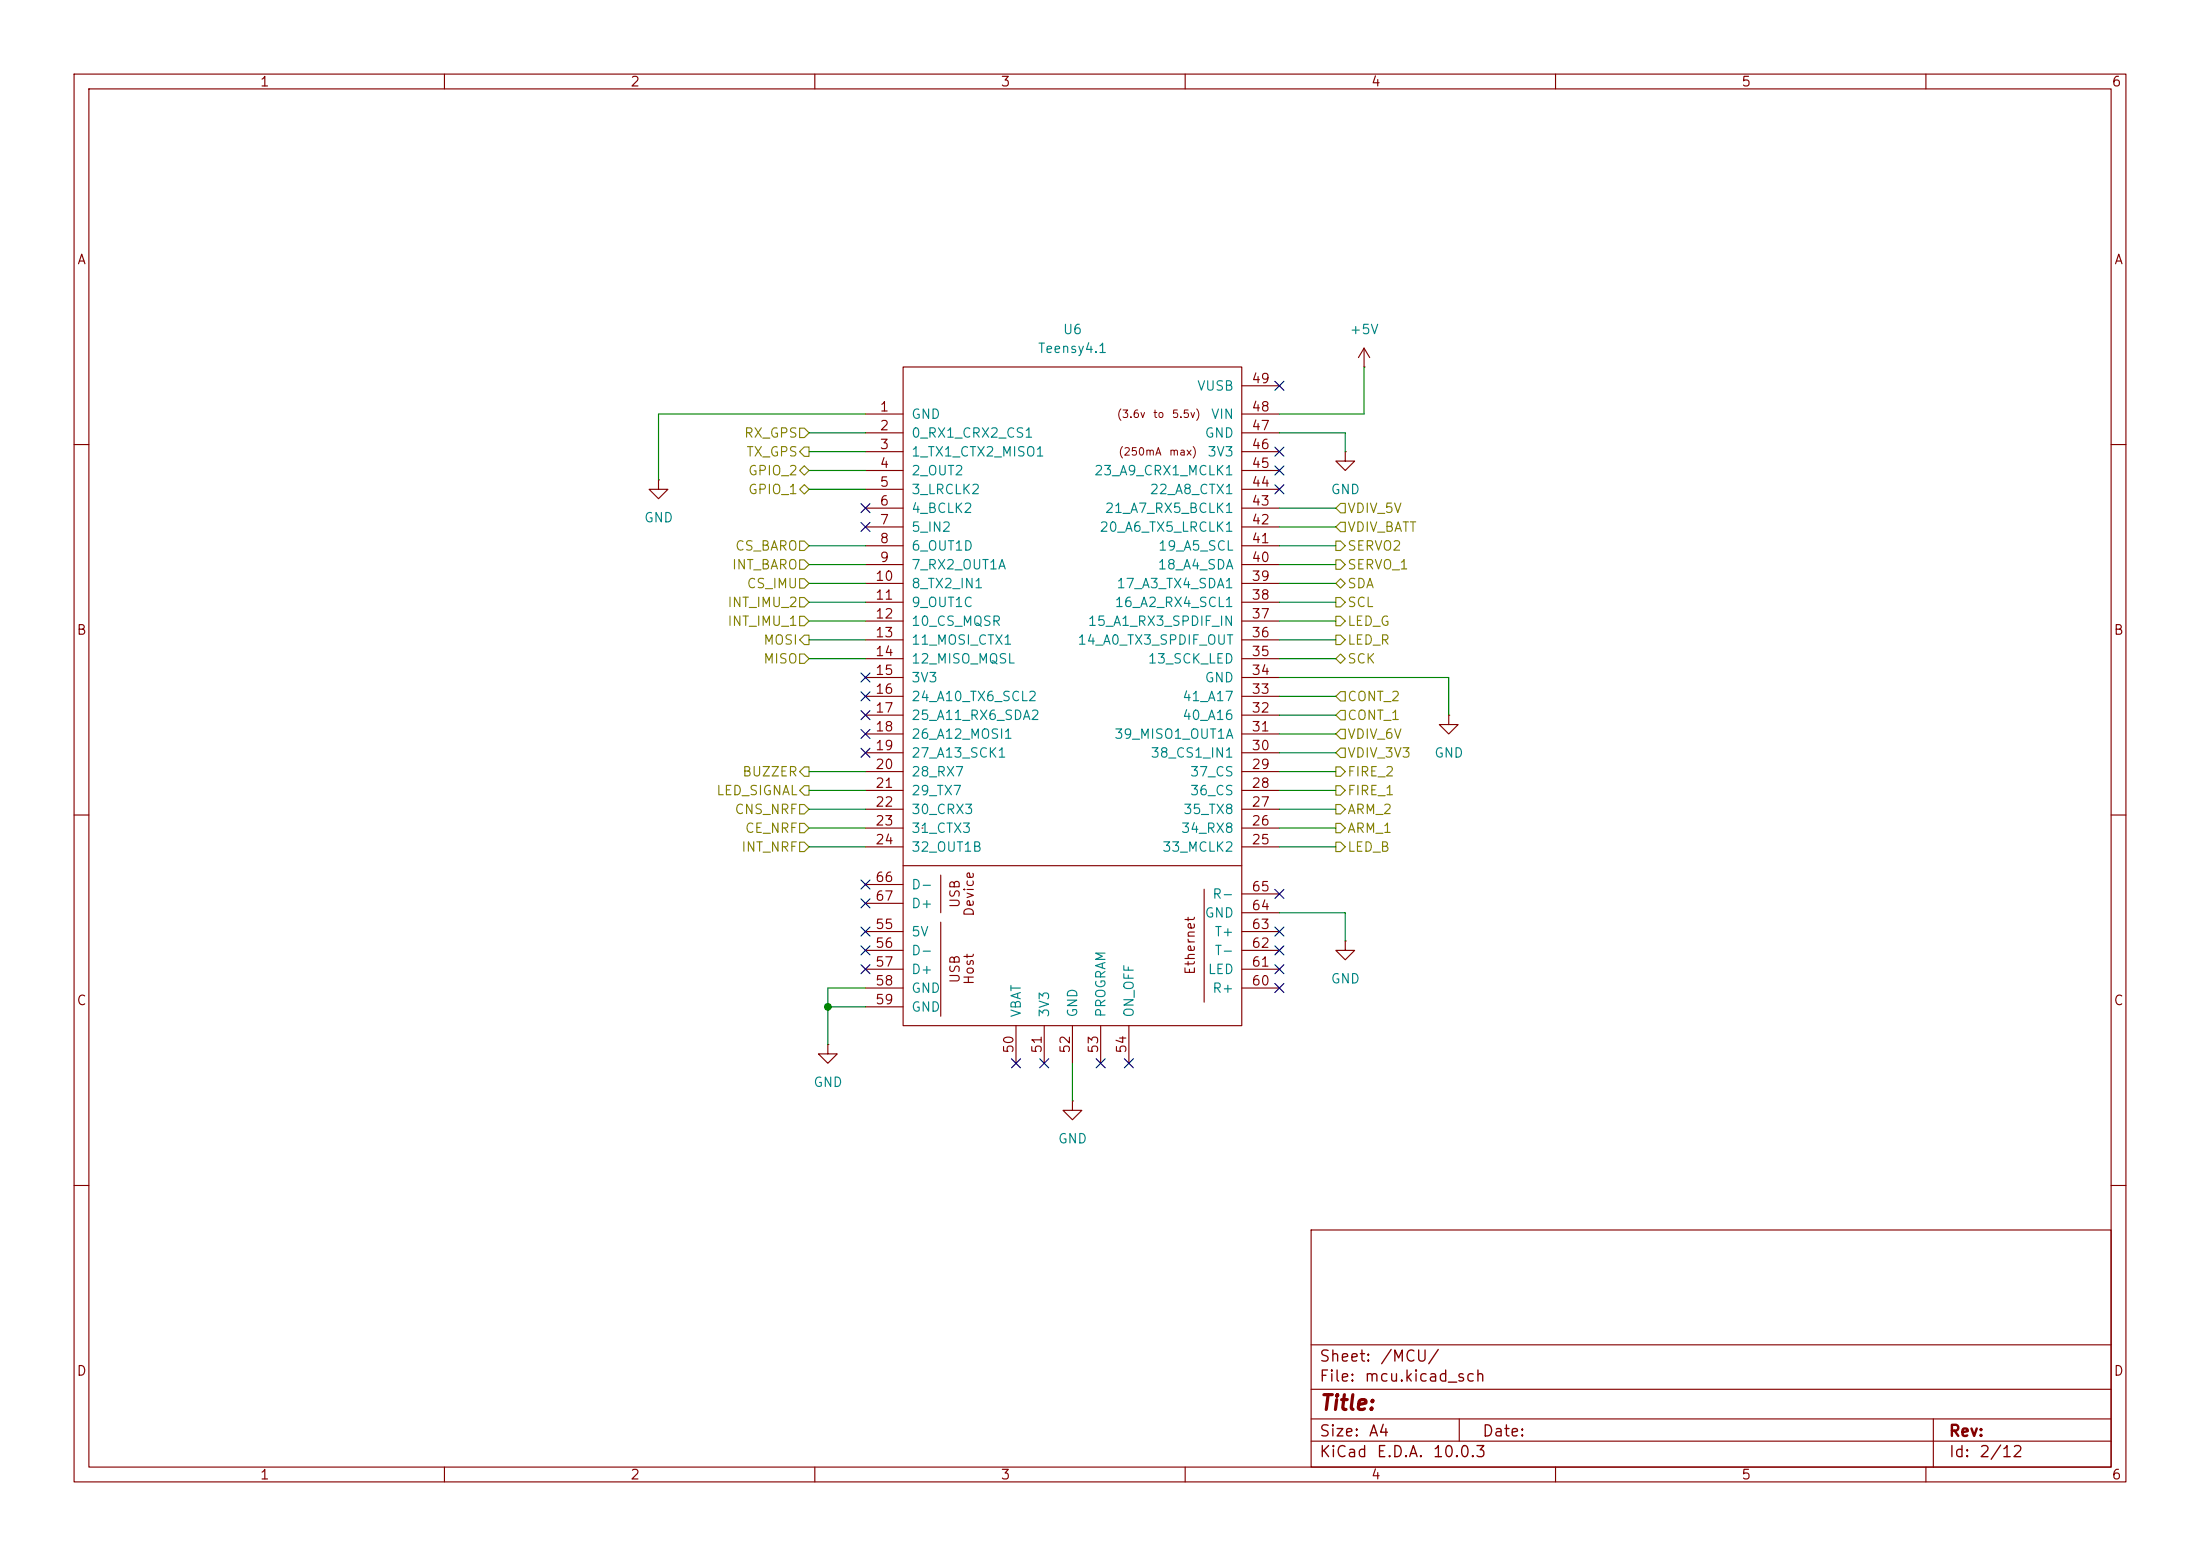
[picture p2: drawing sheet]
(kicad_sch
 (version 20260306)
 (generator "eeschema")
 (generator_version "10.0")
 (paper "A4")
 (lib_symbols
  (symbol "power:+5V"
   (power global)
   (pin_numbers (hide yes))
   (pin_names
    (offset 0) (hide yes)) (exclude_from_sim no) (in_bom yes) (on_board yes)
   (in_pos_files yes)
   (duplicate_pin_numbers_are_jumpers no)
   (property "Reference" "#PWR" (at 0 -3.81 0) (show_name no) (do_not_autoplace no) (hide yes) (effects (font (size 1.27 1.27))))
   (property "Value" "+5V" (at 0 3.556 0) (show_name no) (do_not_autoplace no) (effects (font (size 1.27 1.27))))
   (property "Footprint" "" (at 0 0 0) (show_name no) (do_not_autoplace no) (hide yes) (effects (font (size 1.27 1.27))))
   (property "Datasheet" "" (at 0 0 0) (show_name no) (do_not_autoplace no) (hide yes) (effects (font (size 1.27 1.27))))
   (property "Description" "Power symbol creates a global label with name \"+5V\"" (at 0 0 0) (show_name no) (do_not_autoplace no) (hide yes) (effects (font (size 1.27 1.27))))
   (symbol "+5V_0_1"
    (polyline (pts (xy -0.762 1.27) (xy 0 2.54)) (stroke (width 0) (type default)) (fill (type none)))
    (polyline (pts (xy 0 2.54) (xy 0.762 1.27)) (stroke (width 0) (type default)) (fill (type none)))
    (polyline (pts (xy 0 0) (xy 0 2.54)) (stroke (width 0) (type default)) (fill (type none))))
   (symbol "+5V_1_1"
    (pin power_in line (at 0 0 90) (length 0) (name "" (effects (font (size 1.27 1.27)))) (number "1" (effects (font (size 1.27 1.27))))))
   (embedded_fonts no))
  (symbol "power:GND"
   (power global)
   (pin_numbers (hide yes))
   (pin_names
    (offset 0) (hide yes)) (exclude_from_sim no) (in_bom yes) (on_board yes)
   (in_pos_files yes)
   (duplicate_pin_numbers_are_jumpers no)
   (property "Reference" "#PWR" (at 0 -6.35 0) (show_name no) (do_not_autoplace no) (hide yes) (effects (font (size 1.27 1.27))))
   (property "Value" "GND" (at 0 -3.81 0) (show_name no) (do_not_autoplace no) (effects (font (size 1.27 1.27))))
   (property "Footprint" "" (at 0 0 0) (show_name no) (do_not_autoplace no) (hide yes) (effects (font (size 1.27 1.27))))
   (property "Datasheet" "" (at 0 0 0) (show_name no) (do_not_autoplace no) (hide yes) (effects (font (size 1.27 1.27))))
   (property "Description" "Power symbol creates a global label with name \"GND\" , ground" (at 0 0 0) (show_name no) (do_not_autoplace no) (hide yes) (effects (font (size 1.27 1.27))))
   (symbol "GND_0_1"
    (polyline (pts (xy 0 0) (xy 0 -1.27) (xy 1.27 -1.27) (xy 0 -2.54) (xy -1.27 -1.27) (xy 0 -1.27)) (stroke (width 0) (type default)) (fill (type none))))
   (symbol "GND_1_1"
    (pin power_in line (at 0 0 270) (length 0) (name "" (effects (font (size 1.27 1.27)))) (number "1" (effects (font (size 1.27 1.27))))))
   (embedded_fonts no))
  (symbol "teensy:Teensy4.1"
   (pin_names
    (offset 1.016)) (exclude_from_sim no) (in_bom yes) (on_board yes)
   (in_pos_files yes)
   (duplicate_pin_numbers_are_jumpers no)
   (property "Reference" "U" (at 0 64.77 0) (show_name no) (do_not_autoplace no) (effects (font (size 1.27 1.27))))
   (property "Value" "Teensy4.1" (at 0 62.23 0) (show_name no) (do_not_autoplace no) (effects (font (size 1.27 1.27))))
   (property "Footprint" "" (at -10.16 10.16 0) (show_name no) (do_not_autoplace no) (hide yes) (effects (font (size 1.27 1.27))))
   (property "Datasheet" "" (at -10.16 10.16 0) (show_name no) (do_not_autoplace no) (hide yes) (effects (font (size 1.27 1.27))))
   (property "Description" "" (at 0 0 0) (show_name no) (do_not_autoplace no) (hide yes) (effects (font (size 1.27 1.27))))
   (symbol "Teensy4.1_0_0"
    (polyline (pts (xy -22.86 -6.35) (xy 22.86 -6.35)) (stroke (width 0) (type solid)) (fill (type none)))
    (polyline (pts (xy -17.78 -7.62) (xy -17.78 -12.7)) (stroke (width 0) (type solid)) (fill (type none)))
    (polyline (pts (xy -17.78 -26.67) (xy -17.78 -13.97)) (stroke (width 0) (type solid)) (fill (type none)))
    (polyline (pts (xy 17.78 -9.525) (xy 17.78 -24.765)) (stroke (width 0) (type solid)) (fill (type none)))
    (text "USB" (at -15.875 -10.16 900) (effects (font (size 1.27 1.27))))
    (text "USB" (at -15.875 -20.32 900) (effects (font (size 1.27 1.27))))
    (text "Device" (at -13.97 -10.16 900) (effects (font (size 1.27 1.27))))
    (text "Host" (at -13.97 -20.32 900) (effects (font (size 1.27 1.27))))
    (text "(3.6v to 5.5v)" (at 11.43 54.61 0) (effects (font (size 1.016 1.016))))
    (text "(250mA max)" (at 11.43 49.53 0) (effects (font (size 1.016 1.016))))
    (text "Ethernet" (at 15.875 -17.145 900) (effects (font (size 1.27 1.27))))
    (pin bidirectional line (at -27.94 44.45 0) (length 5.08) (name "3_LRCLK2" (effects (font (size 1.27 1.27)))) (number "5" (effects (font (size 1.27 1.27)))))
    (pin bidirectional line (at -27.94 41.91 0) (length 5.08) (name "4_BCLK2" (effects (font (size 1.27 1.27)))) (number "6" (effects (font (size 1.27 1.27)))))
    (pin bidirectional line (at -27.94 39.37 0) (length 5.08) (name "5_IN2" (effects (font (size 1.27 1.27)))) (number "7" (effects (font (size 1.27 1.27)))))
    (pin bidirectional line (at -27.94 36.83 0) (length 5.08) (name "6_OUT1D" (effects (font (size 1.27 1.27)))) (number "8" (effects (font (size 1.27 1.27)))))
    (pin bidirectional line (at -27.94 34.29 0) (length 5.08) (name "7_RX2_OUT1A" (effects (font (size 1.27 1.27)))) (number "9" (effects (font (size 1.27 1.27)))))
    (pin bidirectional line (at -27.94 31.75 0) (length 5.08) (name "8_TX2_IN1" (effects (font (size 1.27 1.27)))) (number "10" (effects (font (size 1.27 1.27)))))
    (pin bidirectional line (at -27.94 29.21 0) (length 5.08) (name "9_OUT1C" (effects (font (size 1.27 1.27)))) (number "11" (effects (font (size 1.27 1.27)))))
    (pin bidirectional line (at -27.94 26.67 0) (length 5.08) (name "10_CS_MQSR" (effects (font (size 1.27 1.27)))) (number "12" (effects (font (size 1.27 1.27)))))
    (pin bidirectional line (at -27.94 24.13 0) (length 5.08) (name "11_MOSI_CTX1" (effects (font (size 1.27 1.27)))) (number "13" (effects (font (size 1.27 1.27)))))
    (pin bidirectional line (at -27.94 21.59 0) (length 5.08) (name "12_MISO_MQSL" (effects (font (size 1.27 1.27)))) (number "14" (effects (font (size 1.27 1.27)))))
    (pin power_in line (at -27.94 19.05 0) (length 5.08) (name "3V3" (effects (font (size 1.27 1.27)))) (number "15" (effects (font (size 1.27 1.27)))))
    (pin bidirectional line (at -27.94 16.51 0) (length 5.08) (name "24_A10_TX6_SCL2" (effects (font (size 1.27 1.27)))) (number "16" (effects (font (size 1.27 1.27)))))
    (pin bidirectional line (at -27.94 13.97 0) (length 5.08) (name "25_A11_RX6_SDA2" (effects (font (size 1.27 1.27)))) (number "17" (effects (font (size 1.27 1.27)))))
    (pin bidirectional line (at -27.94 11.43 0) (length 5.08) (name "26_A12_MOSI1" (effects (font (size 1.27 1.27)))) (number "18" (effects (font (size 1.27 1.27)))))
    (pin bidirectional line (at -27.94 8.89 0) (length 5.08) (name "27_A13_SCK1" (effects (font (size 1.27 1.27)))) (number "19" (effects (font (size 1.27 1.27)))))
    (pin bidirectional line (at -27.94 6.35 0) (length 5.08) (name "28_RX7" (effects (font (size 1.27 1.27)))) (number "20" (effects (font (size 1.27 1.27)))))
    (pin bidirectional line (at -27.94 3.81 0) (length 5.08) (name "29_TX7" (effects (font (size 1.27 1.27)))) (number "21" (effects (font (size 1.27 1.27)))))
    (pin bidirectional line (at -27.94 1.27 0) (length 5.08) (name "30_CRX3" (effects (font (size 1.27 1.27)))) (number "22" (effects (font (size 1.27 1.27)))))
    (pin bidirectional line (at -27.94 -1.27 0) (length 5.08) (name "31_CTX3" (effects (font (size 1.27 1.27)))) (number "23" (effects (font (size 1.27 1.27)))))
    (pin bidirectional line (at -27.94 -3.81 0) (length 5.08) (name "32_OUT1B" (effects (font (size 1.27 1.27)))) (number "24" (effects (font (size 1.27 1.27)))))
    (pin bidirectional line (at 27.94 -3.81 180) (length 5.08) (name "33_MCLK2" (effects (font (size 1.27 1.27)))) (number "25" (effects (font (size 1.27 1.27)))))
    (pin bidirectional line (at 27.94 -1.27 180) (length 5.08) (name "34_RX8" (effects (font (size 1.27 1.27)))) (number "26" (effects (font (size 1.27 1.27)))))
    (pin bidirectional line (at 27.94 1.27 180) (length 5.08) (name "35_TX8" (effects (font (size 1.27 1.27)))) (number "27" (effects (font (size 1.27 1.27)))))
    (pin bidirectional line (at 27.94 3.81 180) (length 5.08) (name "36_CS" (effects (font (size 1.27 1.27)))) (number "28" (effects (font (size 1.27 1.27)))))
    (pin bidirectional line (at 27.94 6.35 180) (length 5.08) (name "37_CS" (effects (font (size 1.27 1.27)))) (number "29" (effects (font (size 1.27 1.27)))))
    (pin bidirectional line (at 27.94 8.89 180) (length 5.08) (name "38_CS1_IN1" (effects (font (size 1.27 1.27)))) (number "30" (effects (font (size 1.27 1.27)))))
    (pin bidirectional line (at 27.94 11.43 180) (length 5.08) (name "39_MISO1_OUT1A" (effects (font (size 1.27 1.27)))) (number "31" (effects (font (size 1.27 1.27)))))
    (pin bidirectional line (at 27.94 13.97 180) (length 5.08) (name "40_A16" (effects (font (size 1.27 1.27)))) (number "32" (effects (font (size 1.27 1.27)))))
    (pin bidirectional line (at 27.94 16.51 180) (length 5.08) (name "41_A17" (effects (font (size 1.27 1.27)))) (number "33" (effects (font (size 1.27 1.27)))))
    (pin bidirectional line (at 27.94 21.59 180) (length 5.08) (name "13_SCK_LED" (effects (font (size 1.27 1.27)))) (number "35" (effects (font (size 1.27 1.27)))))
    (pin bidirectional line (at 27.94 24.13 180) (length 5.08) (name "14_A0_TX3_SPDIF_OUT" (effects (font (size 1.27 1.27)))) (number "36" (effects (font (size 1.27 1.27)))))
    (pin bidirectional line (at 27.94 26.67 180) (length 5.08) (name "15_A1_RX3_SPDIF_IN" (effects (font (size 1.27 1.27)))) (number "37" (effects (font (size 1.27 1.27)))))
    (pin bidirectional line (at 27.94 29.21 180) (length 5.08) (name "16_A2_RX4_SCL1" (effects (font (size 1.27 1.27)))) (number "38" (effects (font (size 1.27 1.27)))))
    (pin bidirectional line (at 27.94 31.75 180) (length 5.08) (name "17_A3_TX4_SDA1" (effects (font (size 1.27 1.27)))) (number "39" (effects (font (size 1.27 1.27)))))
    (pin bidirectional line (at 27.94 34.29 180) (length 5.08) (name "18_A4_SDA" (effects (font (size 1.27 1.27)))) (number "40" (effects (font (size 1.27 1.27)))))
    (pin bidirectional line (at 27.94 36.83 180) (length 5.08) (name "19_A5_SCL" (effects (font (size 1.27 1.27)))) (number "41" (effects (font (size 1.27 1.27)))))
    (pin bidirectional line (at 27.94 39.37 180) (length 5.08) (name "20_A6_TX5_LRCLK1" (effects (font (size 1.27 1.27)))) (number "42" (effects (font (size 1.27 1.27)))))
    (pin bidirectional line (at 27.94 41.91 180) (length 5.08) (name "21_A7_RX5_BCLK1" (effects (font (size 1.27 1.27)))) (number "43" (effects (font (size 1.27 1.27)))))
    (pin bidirectional line (at 27.94 44.45 180) (length 5.08) (name "22_A8_CTX1" (effects (font (size 1.27 1.27)))) (number "44" (effects (font (size 1.27 1.27)))))
    (pin bidirectional line (at 27.94 46.99 180) (length 5.08) (name "23_A9_CRX1_MCLK1" (effects (font (size 1.27 1.27)))) (number "45" (effects (font (size 1.27 1.27)))))
    (pin output line (at 27.94 49.53 180) (length 5.08) (name "3V3" (effects (font (size 1.27 1.27)))) (number "46" (effects (font (size 1.27 1.27)))))
    (pin output line (at 27.94 52.07 180) (length 5.08) (name "GND" (effects (font (size 1.27 1.27)))) (number "47" (effects (font (size 1.27 1.27)))))
    (pin power_in line (at 27.94 54.61 180) (length 5.08) (name "VIN" (effects (font (size 1.27 1.27)))) (number "48" (effects (font (size 1.27 1.27)))))
    (pin power_out line (at 27.94 58.42 180) (length 5.08) (name "VUSB" (effects (font (size 1.27 1.27)))) (number "49" (effects (font (size 1.27 1.27)))))
    (pin power_in line (at -7.62 -33.02 90) (length 5.08) (name "VBAT" (effects (font (size 1.27 1.27)))) (number "50" (effects (font (size 1.27 1.27)))))
    (pin power_in line (at -3.81 -33.02 90) (length 5.08) (name "3V3" (effects (font (size 1.27 1.27)))) (number "51" (effects (font (size 1.27 1.27)))))
    (pin input line (at 0 -33.02 90) (length 5.08) (name "GND" (effects (font (size 1.27 1.27)))) (number "52" (effects (font (size 1.27 1.27)))))
    (pin input line (at 3.81 -33.02 90) (length 5.08) (name "PROGRAM" (effects (font (size 1.27 1.27)))) (number "53" (effects (font (size 1.27 1.27)))))
    (pin input line (at 7.62 -33.02 90) (length 5.08) (name "ON_OFF" (effects (font (size 1.27 1.27)))) (number "54" (effects (font (size 1.27 1.27)))))
    (pin power_out line (at -27.94 -15.24 0) (length 5.08) (name "5V" (effects (font (size 1.27 1.27)))) (number "55" (effects (font (size 1.27 1.27)))))
    (pin bidirectional line (at -27.94 -17.78 0) (length 5.08) (name "D-" (effects (font (size 1.27 1.27)))) (number "56" (effects (font (size 1.27 1.27)))))
    (pin bidirectional line (at -27.94 -20.32 0) (length 5.08) (name "D+" (effects (font (size 1.27 1.27)))) (number "57" (effects (font (size 1.27 1.27)))))
    (pin power_in line (at -27.94 -22.86 0) (length 5.08) (name "GND" (effects (font (size 1.27 1.27)))) (number "58" (effects (font (size 1.27 1.27)))))
    (pin power_in line (at -27.94 -25.4 0) (length 5.08) (name "GND" (effects (font (size 1.27 1.27)))) (number "59" (effects (font (size 1.27 1.27)))))
    (pin bidirectional line (at 27.94 -22.86 180) (length 5.08) (name "R+" (effects (font (size 1.27 1.27)))) (number "60" (effects (font (size 1.27 1.27)))))
    (pin bidirectional line (at 27.94 -20.32 180) (length 5.08) (name "LED" (effects (font (size 1.27 1.27)))) (number "61" (effects (font (size 1.27 1.27)))))
    (pin bidirectional line (at 27.94 -17.78 180) (length 5.08) (name "T-" (effects (font (size 1.27 1.27)))) (number "62" (effects (font (size 1.27 1.27)))))
    (pin bidirectional line (at 27.94 -15.24 180) (length 5.08) (name "T+" (effects (font (size 1.27 1.27)))) (number "63" (effects (font (size 1.27 1.27)))))
    (pin power_in line (at 27.94 -12.7 180) (length 5.08) (name "GND" (effects (font (size 1.27 1.27)))) (number "64" (effects (font (size 1.27 1.27)))))
    (pin bidirectional line (at 27.94 -10.16 180) (length 5.08) (name "R-" (effects (font (size 1.27 1.27)))) (number "65" (effects (font (size 1.27 1.27)))))
    (pin bidirectional line (at -27.94 -8.89 0) (length 5.08) (name "D-" (effects (font (size 1.27 1.27)))) (number "66" (effects (font (size 1.27 1.27)))))
    (pin bidirectional line (at -27.94 -11.43 0) (length 5.08) (name "D+" (effects (font (size 1.27 1.27)))) (number "67" (effects (font (size 1.27 1.27))))))
   (symbol "Teensy4.1_0_1"
    (rectangle (start -22.86 60.96) (end 22.86 -27.94) (stroke (width 0) (type solid)) (fill (type none)))
    (rectangle (start -20.32 -1.27) (end -20.32 -1.27) (stroke (width 0) (type solid)) (fill (type none))))
   (symbol "Teensy4.1_1_1"
    (pin power_in line (at -27.94 54.61 0) (length 5.08) (name "GND" (effects (font (size 1.27 1.27)))) (number "1" (effects (font (size 1.27 1.27)))))
    (pin bidirectional line (at -27.94 52.07 0) (length 5.08) (name "0_RX1_CRX2_CS1" (effects (font (size 1.27 1.27)))) (number "2" (effects (font (size 1.27 1.27)))))
    (pin bidirectional line (at -27.94 49.53 0) (length 5.08) (name "1_TX1_CTX2_MISO1" (effects (font (size 1.27 1.27)))) (number "3" (effects (font (size 1.27 1.27)))))
    (pin bidirectional line (at -27.94 46.99 0) (length 5.08) (name "2_OUT2" (effects (font (size 1.27 1.27)))) (number "4" (effects (font (size 1.27 1.27)))))
    (pin power_in line (at 27.94 19.05 180) (length 5.08) (name "GND" (effects (font (size 1.27 1.27)))) (number "34" (effects (font (size 1.27 1.27))))))
   (embedded_fonts no)))
 (junction
  (at 111.76 135.89)
  (diameter 0)
  (color 0 0 0 0))
 (no_connect
  (at 116.84 128.27))
 (no_connect
  (at 172.72 133.35))
 (no_connect
  (at 172.72 66.04))
 (no_connect
  (at 172.72 52.07))
 (no_connect
  (at 172.72 120.65))
 (no_connect
  (at 116.84 96.52))
 (no_connect
  (at 137.16 143.51))
 (no_connect
  (at 116.84 119.38))
 (no_connect
  (at 116.84 121.92))
 (no_connect
  (at 172.72 63.5))
 (no_connect
  (at 172.72 128.27))
 (no_connect
  (at 116.84 125.73))
 (no_connect
  (at 116.84 130.81))
 (no_connect
  (at 116.84 68.58))
 (no_connect
  (at 116.84 101.6))
 (no_connect
  (at 116.84 93.98))
 (no_connect
  (at 172.72 125.73))
 (no_connect
  (at 116.84 99.06))
 (no_connect
  (at 116.84 91.44))
 (no_connect
  (at 172.72 60.96))
 (no_connect
  (at 116.84 71.12))
 (no_connect
  (at 172.72 130.81))
 (no_connect
  (at 152.4 143.51))
 (no_connect
  (at 140.97 143.51))
 (no_connect
  (at 148.59 143.51))
 (wire
  (pts (xy 109.22 88.9) (xy 116.84 88.9))
  (stroke (width 0) (type default)))
 (wire
  (pts (xy 172.72 83.82) (xy 180.34 83.82))
  (stroke (width 0) (type default)))
 (wire
  (pts (xy 172.72 76.2) (xy 180.34 76.2))
  (stroke (width 0) (type default)))
 (wire
  (pts (xy 109.22 106.68) (xy 116.84 106.68))
  (stroke (width 0) (type default)))
 (wire
  (pts (xy 184.15 49.53) (xy 184.15 55.88))
  (stroke (width 0) (type default)))
 (wire
  (pts (xy 184.15 55.88) (xy 172.72 55.88))
  (stroke (width 0) (type default)))
 (wire
  (pts (xy 172.72 114.3) (xy 180.34 114.3))
  (stroke (width 0) (type default)))
 (wire
  (pts (xy 109.22 76.2) (xy 116.84 76.2))
  (stroke (width 0) (type default)))
 (wire
  (pts (xy 181.61 123.19) (xy 172.72 123.19))
  (stroke (width 0) (type default)))
 (wire
  (pts (xy 109.22 60.96) (xy 116.84 60.96))
  (stroke (width 0) (type default)))
 (wire
  (pts (xy 109.22 66.04) (xy 116.84 66.04))
  (stroke (width 0) (type default)))
 (wire
  (pts (xy 109.22 86.36) (xy 116.84 86.36))
  (stroke (width 0) (type default)))
 (wire
  (pts (xy 109.22 109.22) (xy 116.84 109.22))
  (stroke (width 0) (type default)))
 (wire
  (pts (xy 172.72 101.6) (xy 180.34 101.6))
  (stroke (width 0) (type default)))
 (wire
  (pts (xy 181.61 127) (xy 181.61 123.19))
  (stroke (width 0) (type default)))
 (wire
  (pts (xy 172.72 78.74) (xy 180.34 78.74))
  (stroke (width 0) (type default)))
 (wire
  (pts (xy 109.22 83.82) (xy 116.84 83.82))
  (stroke (width 0) (type default)))
 (wire
  (pts (xy 172.72 96.52) (xy 180.34 96.52))
  (stroke (width 0) (type default)))
 (wire
  (pts (xy 109.22 114.3) (xy 116.84 114.3))
  (stroke (width 0) (type default)))
 (wire
  (pts (xy 172.72 88.9) (xy 180.34 88.9))
  (stroke (width 0) (type default)))
 (wire
  (pts (xy 195.58 96.52) (xy 195.58 91.44))
  (stroke (width 0) (type default)))
 (wire
  (pts (xy 111.76 140.97) (xy 111.76 135.89))
  (stroke (width 0) (type default)))
 (wire
  (pts (xy 172.72 71.12) (xy 180.34 71.12))
  (stroke (width 0) (type default)))
 (wire
  (pts (xy 111.76 135.89) (xy 111.76 133.35))
  (stroke (width 0) (type default)))
 (wire
  (pts (xy 172.72 99.06) (xy 180.34 99.06))
  (stroke (width 0) (type default)))
 (wire
  (pts (xy 172.72 86.36) (xy 180.34 86.36))
  (stroke (width 0) (type default)))
 (wire
  (pts (xy 172.72 73.66) (xy 180.34 73.66))
  (stroke (width 0) (type default)))
 (wire
  (pts (xy 111.76 133.35) (xy 116.84 133.35))
  (stroke (width 0) (type default)))
 (wire
  (pts (xy 144.78 143.51) (xy 144.78 148.59))
  (stroke (width 0) (type default)))
 (wire
  (pts (xy 172.72 104.14) (xy 180.34 104.14))
  (stroke (width 0) (type default)))
 (wire
  (pts (xy 172.72 93.98) (xy 180.34 93.98))
  (stroke (width 0) (type default)))
 (wire
  (pts (xy 109.22 78.74) (xy 116.84 78.74))
  (stroke (width 0) (type default)))
 (wire
  (pts (xy 109.22 58.42) (xy 116.84 58.42))
  (stroke (width 0) (type default)))
 (wire
  (pts (xy 109.22 104.14) (xy 116.84 104.14))
  (stroke (width 0) (type default)))
 (wire
  (pts (xy 172.72 106.68) (xy 180.34 106.68))
  (stroke (width 0) (type default)))
 (wire
  (pts (xy 181.61 58.42) (xy 172.72 58.42))
  (stroke (width 0) (type default)))
 (wire
  (pts (xy 109.22 111.76) (xy 116.84 111.76))
  (stroke (width 0) (type default)))
 (wire
  (pts (xy 172.72 109.22) (xy 180.34 109.22))
  (stroke (width 0) (type default)))
 (wire
  (pts (xy 172.72 68.58) (xy 180.34 68.58))
  (stroke (width 0) (type default)))
 (wire
  (pts (xy 88.9 55.88) (xy 116.84 55.88))
  (stroke (width 0) (type default)))
 (wire
  (pts (xy 195.58 91.44) (xy 172.72 91.44))
  (stroke (width 0) (type default)))
 (wire
  (pts (xy 109.22 63.5) (xy 116.84 63.5))
  (stroke (width 0) (type default)))
 (wire
  (pts (xy 109.22 81.28) (xy 116.84 81.28))
  (stroke (width 0) (type default)))
 (wire
  (pts (xy 172.72 111.76) (xy 180.34 111.76))
  (stroke (width 0) (type default)))
 (wire
  (pts (xy 172.72 81.28) (xy 180.34 81.28))
  (stroke (width 0) (type default)))
 (wire
  (pts (xy 111.76 135.89) (xy 116.84 135.89))
  (stroke (width 0) (type default)))
 (wire
  (pts (xy 88.9 64.77) (xy 88.9 55.88))
  (stroke (width 0) (type default)))
 (wire
  (pts (xy 181.61 60.96) (xy 181.61 58.42))
  (stroke (width 0) (type default)))
 (wire
  (pts (xy 109.22 73.66) (xy 116.84 73.66))
  (stroke (width 0) (type default)))
 (hierarchical_label "CONT_1"
  (shape input)
  (at 180.34 96.52 0)
  (effects (font (size 1.27 1.27)) (justify left)))
 (hierarchical_label "LED_R"
  (shape output)
  (at 180.34 86.36 0)
  (effects (font (size 1.27 1.27)) (justify left)))
 (hierarchical_label "SDA"
  (shape bidirectional)
  (at 180.34 78.74 0)
  (effects (font (size 1.27 1.27)) (justify left)))
 (hierarchical_label "VDIV_3V3"
  (shape input)
  (at 180.34 101.6 0)
  (effects (font (size 1.27 1.27)) (justify left)))
 (hierarchical_label "SCL"
  (shape output)
  (at 180.34 81.28 0)
  (effects (font (size 1.27 1.27)) (justify left)))
 (hierarchical_label "BUZZER"
  (shape output)
  (at 109.22 104.14 180)
  (effects (font (size 1.27 1.27)) (justify right)))
 (hierarchical_label "CE_NRF"
  (shape input)
  (at 109.22 111.76 180)
  (effects (font (size 1.27 1.27)) (justify right)))
 (hierarchical_label "MOSI"
  (shape output)
  (at 109.22 86.36 180)
  (effects (font (size 1.27 1.27)) (justify right)))
 (hierarchical_label "CS_BARO"
  (shape input)
  (at 109.22 73.66 180)
  (effects (font (size 1.27 1.27)) (justify right)))
 (hierarchical_label "SCK"
  (shape bidirectional)
  (at 180.34 88.9 0)
  (effects (font (size 1.27 1.27)) (justify left)))
 (hierarchical_label "GPIO_1"
  (shape bidirectional)
  (at 109.22 66.04 180)
  (effects (font (size 1.27 1.27)) (justify right)))
 (hierarchical_label "INT_IMU_1"
  (shape input)
  (at 109.22 83.82 180)
  (effects (font (size 1.27 1.27)) (justify right)))
 (hierarchical_label "LED_B"
  (shape output)
  (at 180.34 114.3 0)
  (effects (font (size 1.27 1.27)) (justify left)))
 (hierarchical_label "LED_G"
  (shape output)
  (at 180.34 83.82 0)
  (effects (font (size 1.27 1.27)) (justify left)))
 (hierarchical_label "VDIV_6V"
  (shape input)
  (at 180.34 99.06 0)
  (effects (font (size 1.27 1.27)) (justify left)))
 (hierarchical_label "MISO"
  (shape input)
  (at 109.22 88.9 180)
  (effects (font (size 1.27 1.27)) (justify right)))
 (hierarchical_label "LED_SIGNAL"
  (shape output)
  (at 109.22 106.68 180)
  (effects (font (size 1.27 1.27)) (justify right)))
 (hierarchical_label "INT_IMU_2"
  (shape input)
  (at 109.22 81.28 180)
  (effects (font (size 1.27 1.27)) (justify right)))
 (hierarchical_label "RX_GPS"
  (shape input)
  (at 109.22 58.42 180)
  (effects (font (size 1.27 1.27)) (justify right)))
 (hierarchical_label "ARM_2"
  (shape output)
  (at 180.34 109.22 0)
  (effects (font (size 1.27 1.27)) (justify left)))
 (hierarchical_label "TX_GPS"
  (shape output)
  (at 109.22 60.96 180)
  (effects (font (size 1.27 1.27)) (justify right)))
 (hierarchical_label "ARM_1"
  (shape output)
  (at 180.34 111.76 0)
  (effects (font (size 1.27 1.27)) (justify left)))
 (hierarchical_label "GPIO_2"
  (shape bidirectional)
  (at 109.22 63.5 180)
  (effects (font (size 1.27 1.27)) (justify right)))
 (hierarchical_label "VDIV_BATT"
  (shape input)
  (at 180.34 71.12 0)
  (effects (font (size 1.27 1.27)) (justify left)))
 (hierarchical_label "CNS_NRF"
  (shape input)
  (at 109.22 109.22 180)
  (effects (font (size 1.27 1.27)) (justify right)))
 (hierarchical_label "SERVO2"
  (shape output)
  (at 180.34 73.66 0)
  (effects (font (size 1.27 1.27)) (justify left)))
 (hierarchical_label "SERVO_1"
  (shape output)
  (at 180.34 76.2 0)
  (effects (font (size 1.27 1.27)) (justify left)))
 (hierarchical_label "VDIV_5V"
  (shape input)
  (at 180.34 68.58 0)
  (effects (font (size 1.27 1.27)) (justify left)))
 (hierarchical_label "CS_IMU"
  (shape input)
  (at 109.22 78.74 180)
  (effects (font (size 1.27 1.27)) (justify right)))
 (hierarchical_label "INT_NRF"
  (shape input)
  (at 109.22 114.3 180)
  (effects (font (size 1.27 1.27)) (justify right)))
 (hierarchical_label "FIRE_1"
  (shape output)
  (at 180.34 106.68 0)
  (effects (font (size 1.27 1.27)) (justify left)))
 (hierarchical_label "FIRE_2"
  (shape output)
  (at 180.34 104.14 0)
  (effects (font (size 1.27 1.27)) (justify left)))
 (hierarchical_label "INT_BARO"
  (shape input)
  (at 109.22 76.2 180)
  (effects (font (size 1.27 1.27)) (justify right)))
 (hierarchical_label "CONT_2"
  (shape input)
  (at 180.34 93.98 0)
  (effects (font (size 1.27 1.27)) (justify left)))
 (symbol
  (lib_id "power:GND")
  (at 144.78 148.59 0)
  (unit 1)
  (body_style 1)
  (exclude_from_sim no)
  (in_bom yes)
  (on_board yes)
  (in_pos_files yes)
  (dnp no)
  (fields_autoplaced yes)
  (property "Reference" "#PWR034" (at 144.78 154.94 0) (hide yes) (show_name no) (do_not_autoplace no) (effects (font (size 1.27 1.27))))
  (property "Value" "GND" (at 144.78 153.67 0) (show_name no) (do_not_autoplace no) (effects (font (size 1.27 1.27))))
  (property "Footprint" "" (at 144.78 148.59 0) (hide yes) (show_name no) (do_not_autoplace no) (effects (font (size 1.27 1.27))))
  (property "Datasheet" "" (at 144.78 148.59 0) (hide yes) (show_name no) (do_not_autoplace no) (effects (font (size 1.27 1.27))))
  (property "Description" "Power symbol creates a global label with name \"GND\" , ground" (at 144.78 148.59 0) (hide yes) (show_name no) (do_not_autoplace no) (effects (font (size 1.27 1.27))))
  (pin "1"))
 (symbol
  (lib_id "power:GND")
  (at 181.61 127 0)
  (unit 1)
  (body_style 1)
  (exclude_from_sim no)
  (in_bom yes)
  (on_board yes)
  (in_pos_files yes)
  (dnp no)
  (fields_autoplaced yes)
  (property "Reference" "#PWR036" (at 181.61 133.35 0) (hide yes) (show_name no) (do_not_autoplace no) (effects (font (size 1.27 1.27))))
  (property "Value" "GND" (at 181.61 132.08 0) (show_name no) (do_not_autoplace no) (effects (font (size 1.27 1.27))))
  (property "Footprint" "" (at 181.61 127 0) (hide yes) (show_name no) (do_not_autoplace no) (effects (font (size 1.27 1.27))))
  (property "Datasheet" "" (at 181.61 127 0) (hide yes) (show_name no) (do_not_autoplace no) (effects (font (size 1.27 1.27))))
  (property "Description" "Power symbol creates a global label with name \"GND\" , ground" (at 181.61 127 0) (hide yes) (show_name no) (do_not_autoplace no) (effects (font (size 1.27 1.27))))
  (pin "1"))
 (symbol
  (lib_id "power:+5V")
  (at 184.15 49.53 0)
  (unit 1)
  (body_style 1)
  (exclude_from_sim no)
  (in_bom yes)
  (on_board yes)
  (in_pos_files yes)
  (dnp no)
  (fields_autoplaced yes)
  (property "Reference" "#PWR040" (at 184.15 53.34 0) (hide yes) (show_name no) (do_not_autoplace no) (effects (font (size 1.27 1.27))))
  (property "Value" "+5V" (at 184.15 44.45 0) (show_name no) (do_not_autoplace no) (effects (font (size 1.27 1.27))))
  (property "Footprint" "" (at 184.15 49.53 0) (hide yes) (show_name no) (do_not_autoplace no) (effects (font (size 1.27 1.27))))
  (property "Datasheet" "" (at 184.15 49.53 0) (hide yes) (show_name no) (do_not_autoplace no) (effects (font (size 1.27 1.27))))
  (property "Description" "Power symbol creates a global label with name \"+5V\"" (at 184.15 49.53 0) (hide yes) (show_name no) (do_not_autoplace no) (effects (font (size 1.27 1.27))))
  (pin "1"))
 (symbol
  (lib_id "power:GND")
  (at 111.76 140.97 0)
  (unit 1)
  (body_style 1)
  (exclude_from_sim no)
  (in_bom yes)
  (on_board yes)
  (in_pos_files yes)
  (dnp no)
  (fields_autoplaced yes)
  (property "Reference" "#PWR035" (at 111.76 147.32 0) (hide yes) (show_name no) (do_not_autoplace no) (effects (font (size 1.27 1.27))))
  (property "Value" "GND" (at 111.76 146.05 0) (show_name no) (do_not_autoplace no) (effects (font (size 1.27 1.27))))
  (property "Footprint" "" (at 111.76 140.97 0) (hide yes) (show_name no) (do_not_autoplace no) (effects (font (size 1.27 1.27))))
  (property "Datasheet" "" (at 111.76 140.97 0) (hide yes) (show_name no) (do_not_autoplace no) (effects (font (size 1.27 1.27))))
  (property "Description" "Power symbol creates a global label with name \"GND\" , ground" (at 111.76 140.97 0) (hide yes) (show_name no) (do_not_autoplace no) (effects (font (size 1.27 1.27))))
  (pin "1"))
 (symbol
  (lib_id "power:GND")
  (at 195.58 96.52 0)
  (unit 1)
  (body_style 1)
  (exclude_from_sim no)
  (in_bom yes)
  (on_board yes)
  (in_pos_files yes)
  (dnp no)
  (fields_autoplaced yes)
  (property "Reference" "#PWR039" (at 195.58 102.87 0) (hide yes) (show_name no) (do_not_autoplace no) (effects (font (size 1.27 1.27))))
  (property "Value" "GND" (at 195.58 101.6 0) (show_name no) (do_not_autoplace no) (effects (font (size 1.27 1.27))))
  (property "Footprint" "" (at 195.58 96.52 0) (hide yes) (show_name no) (do_not_autoplace no) (effects (font (size 1.27 1.27))))
  (property "Datasheet" "" (at 195.58 96.52 0) (hide yes) (show_name no) (do_not_autoplace no) (effects (font (size 1.27 1.27))))
  (property "Description" "Power symbol creates a global label with name \"GND\" , ground" (at 195.58 96.52 0) (hide yes) (show_name no) (do_not_autoplace no) (effects (font (size 1.27 1.27))))
  (pin "1"))
 (symbol
  (lib_id "power:GND")
  (at 88.9 64.77 0)
  (unit 1)
  (body_style 1)
  (exclude_from_sim no)
  (in_bom yes)
  (on_board yes)
  (in_pos_files yes)
  (dnp no)
  (fields_autoplaced yes)
  (property "Reference" "#PWR037" (at 88.9 71.12 0) (hide yes) (show_name no) (do_not_autoplace no) (effects (font (size 1.27 1.27))))
  (property "Value" "GND" (at 88.9 69.85 0) (show_name no) (do_not_autoplace no) (effects (font (size 1.27 1.27))))
  (property "Footprint" "" (at 88.9 64.77 0) (hide yes) (show_name no) (do_not_autoplace no) (effects (font (size 1.27 1.27))))
  (property "Datasheet" "" (at 88.9 64.77 0) (hide yes) (show_name no) (do_not_autoplace no) (effects (font (size 1.27 1.27))))
  (property "Description" "Power symbol creates a global label with name \"GND\" , ground" (at 88.9 64.77 0) (hide yes) (show_name no) (do_not_autoplace no) (effects (font (size 1.27 1.27))))
  (pin "1"))
 (symbol
  (lib_id "power:GND")
  (at 181.61 60.96 0)
  (unit 1)
  (body_style 1)
  (exclude_from_sim no)
  (in_bom yes)
  (on_board yes)
  (in_pos_files yes)
  (dnp no)
  (fields_autoplaced yes)
  (property "Reference" "#PWR038" (at 181.61 67.31 0) (hide yes) (show_name no) (do_not_autoplace no) (effects (font (size 1.27 1.27))))
  (property "Value" "GND" (at 181.61 66.04 0) (show_name no) (do_not_autoplace no) (effects (font (size 1.27 1.27))))
  (property "Footprint" "" (at 181.61 60.96 0) (hide yes) (show_name no) (do_not_autoplace no) (effects (font (size 1.27 1.27))))
  (property "Datasheet" "" (at 181.61 60.96 0) (hide yes) (show_name no) (do_not_autoplace no) (effects (font (size 1.27 1.27))))
  (property "Description" "Power symbol creates a global label with name \"GND\" , ground" (at 181.61 60.96 0) (hide yes) (show_name no) (do_not_autoplace no) (effects (font (size 1.27 1.27))))
  (pin "1"))
 (symbol
  (lib_id "teensy:Teensy4.1")
  (at 144.78 110.49 0)
  (unit 1)
  (body_style 1)
  (exclude_from_sim no)
  (in_bom yes)
  (on_board yes)
  (in_pos_files yes)
  (dnp no)
  (fields_autoplaced yes)
  (property "Reference" "U6" (at 144.78 44.45 0) (show_name no) (do_not_autoplace no) (effects (font (size 1.27 1.27))))
  (property "Value" "Teensy4.1" (at 144.78 46.99 0) (show_name no) (do_not_autoplace no) (effects (font (size 1.27 1.27))))
  (property "Footprint" "footprints:Teensy41" (at 134.62 100.33 0) (hide yes) (show_name no) (do_not_autoplace no) (effects (font (size 1.27 1.27))))
  (property "Datasheet" "" (at 134.62 100.33 0) (hide yes) (show_name no) (do_not_autoplace no) (effects (font (size 1.27 1.27))))
  (property "Description" "" (at 144.78 110.49 0) (hide yes) (show_name no) (do_not_autoplace no) (effects (font (size 1.27 1.27))))
  (pin "16")
  (pin "15")
  (pin "14")
  (pin "13")
  (pin "12")
  (pin "11")
  (pin "10")
  (pin "9")
  (pin "8")
  (pin "7")
  (pin "6")
  (pin "5")
  (pin "17")
  (pin "18")
  (pin "19")
  (pin "20")
  (pin "21")
  (pin "22")
  (pin "23")
  (pin "24")
  (pin "25")
  (pin "26")
  (pin "42")
  (pin "44")
  (pin "48")
  (pin "39")
  (pin "47")
  (pin "36")
  (pin "40")
  (pin "41")
  (pin "45")
  (pin "35")
  (pin "37")
  (pin "38")
  (pin "27")
  (pin "28")
  (pin "29")
  (pin "30")
  (pin "31")
  (pin "32")
  (pin "33")
  (pin "46")
  (pin "43")
  (pin "49")
  (pin "50")
  (pin "51")
  (pin "52")
  (pin "53")
  (pin "54")
  (pin "55")
  (pin "57")
  (pin "58")
  (pin "60")
  (pin "61")
  (pin "63")
  (pin "64")
  (pin "66")
  (pin "56")
  (pin "59")
  (pin "62")
  (pin "65")
  (pin "67")
  (pin "2")
  (pin "1")
  (pin "34")
  (pin "4")
  (pin "3")))
